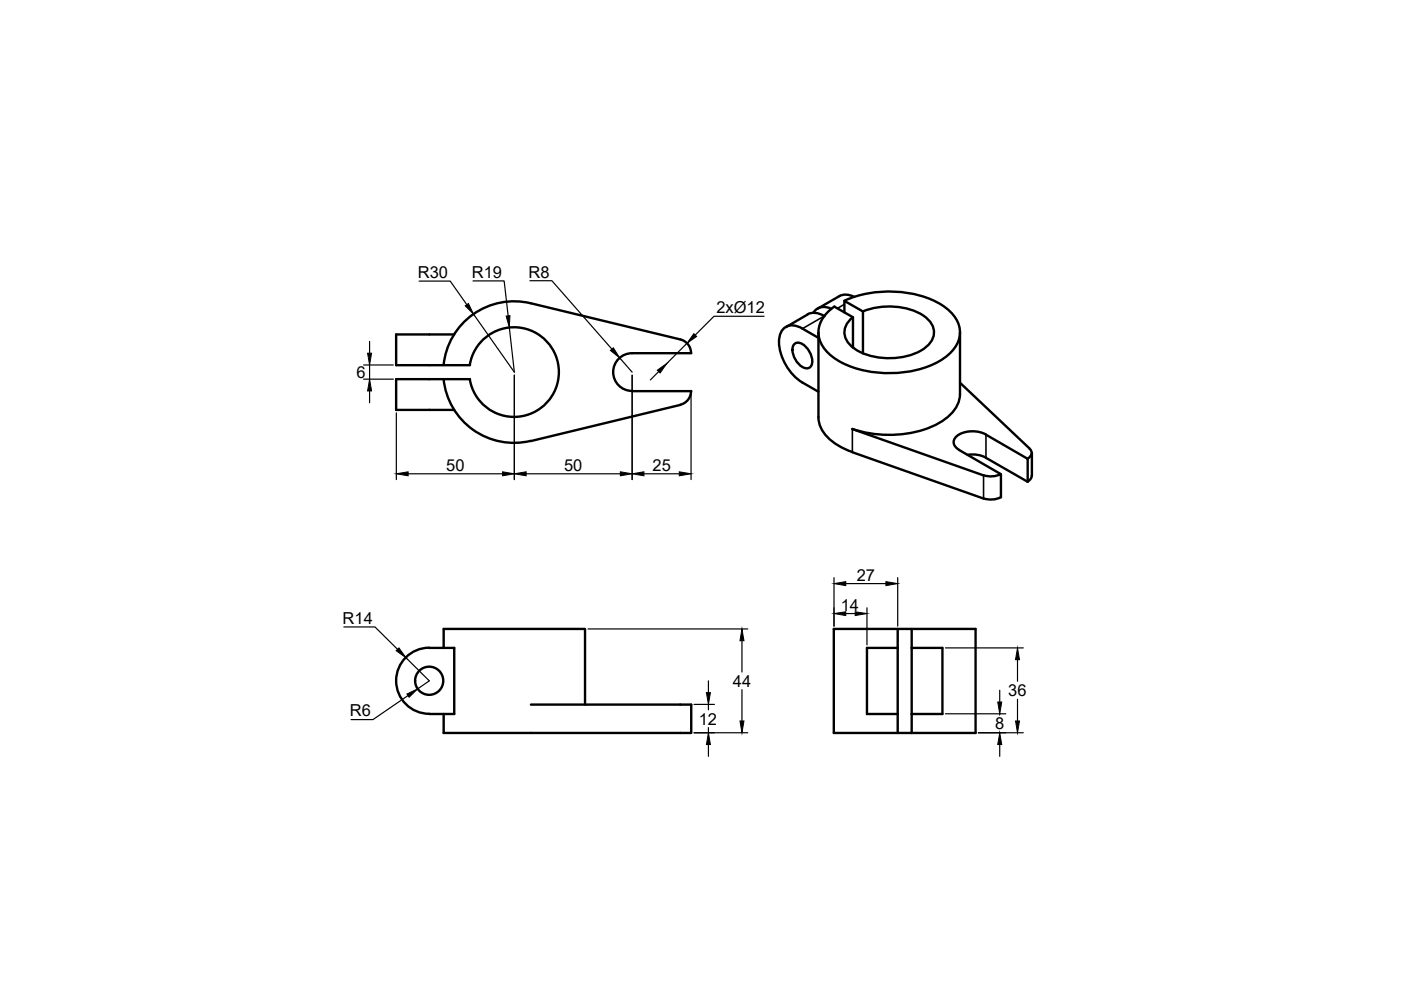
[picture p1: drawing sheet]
<svg xmlns="http://www.w3.org/2000/svg" width="297mm" height="210mm" viewBox="0 0 297 210" stroke-linecap="round" stroke-linejoin="round" font-family="sans-serif">
<!-- layer: MD_Visible -->
<g fill="none" stroke="#000" stroke-width=".51">
<path d="M96.3 70.9h-12.3v6.5h15.7M99.6 77.4a9.5 9.5 0 0 1 14.6-6.5 9.5 9.5 0 0 1 0 16 9.5 9.5 0 0 1-14.6-6.5M112.5 64.3a15 15 0 0 0-18.4 13.1M112.6 64.3l31.6 7.7a2.98 2.98 0 0 1 2.3 2.9M134 74.9a4 4 0 0 0-4 4 4 4 0 0 0 4 4M134 74.9h12.6M168.3 73.1a1.46 1.46 0 0 1 2.3 .2 3.9 3.9 0 0 1 1.3 4.4 1.46 1.46 0 0 1-2.3-.2 3.9 3.9 0 0 1-1.3-4.4zM170.1 69.7a2.96 2.96 0 0 0-4.6 1 9.3 9.3 0 0 0 2.3 8.4l1.5 1.5 .8 .5M170.1 69.7l3.4 1.9M171.2 66.6a3.5 3.5 0 0 1 3.5 .4M171.2 66.7l-4.5 2.6M173.5 70.5v18a7.3 7.3 0 0 0 4 5.8l3.2 1.5"/>
<path d="M174.8 67v.1M176.3 65.5a2.84 2.84 0 0 0-3.9 .8M176.9 65l3.9 2.3v6.4M178 62.8a3.3 3.3 0 0 1 3.1 .2M178 62.8l-4.6 2.6M179 66.3v-2.5l4 2.2v8.9M179 63.8a23.5 23.5 0 0 1 20.7 .9 7 7 0 0 1 3.8 6.5 7.9 7.9 0 0 1-4.4 5.4 23.2 23.2 0 0 1-21.9-.5 6.8 6.8 0 0 1-3.6-6.5 7.2 7.2 0 0 1 3.3-4.6M183 66a14.8 14.8 0 0 1 12.8 .9 3.8 3.8 0 0 1 1 6.2 13.2 13.2 0 0 1-11.3 2.6 7.9 7.9 0 0 1-6.3-4.2 3.8 3.8 0 0 1 1.6-4.3M203.5 70.5v13.1M94.1 80.4a15 15 0 0 0 18.4 13.1M99.7 80.4h-15.7v6.5h12.3M134 82.9h12.6"/>
<path d="M144.2 85.9l-31.6 7.6M146.5 82.9a2.98 2.98 0 0 1-2.3 2.9M170.1 81.1l3.4 2M180.7 95.9l27.8 9.8a4.8 4.8 0 0 0 3.7-.3M180.7 91l27.8 9.8M203.4 95.4l8.8 5.1v5M203.5 81.2l14.8 13.9M203.5 83.5a7.4 7.4 0 0 1-4.2 6.1 23.7 23.7 0 0 1-18.6 1.3M205.1 96.4h1.8l1.1 .2 1 .4M209 92.1a6 6 0 0 0-6.2 .4 1.66 1.66 0 0 0 .6 2.9M209 92.2l8.9 5.1v4.9l-8.9-5.1M218.3 95.1a1.23 1.23 0 0 1-.4 2.1"/>
<path d="M218.8 96.1v4.8M212.2 100.5a4.8 4.8 0 0 1-3.7 .3M218.7 100.9a1.49 1.49 0 0 1-.8 1.2M91 137.3a7 7 0 0 0-7 7 7 7 0 0 0 7 7M91 137.4h5.3v14h-5.3M94.1 137.4v-4h29.9v16M176.8 133.4h30v22h-30zM190.3 137.4h-6.5v14h6.5M190.3 137.4v14M190.3 133.4v4M193.3 137.4h6.5v14h-6.5M193.3 137.4v14"/>
<path d="M193.3 133.4v4M112.6 149.4h34v6h-52.5v-4M190.3 151.4v4M193.3 151.4v4"/>
<circle cx="91" cy="144.3" r="2.98"/>
</g>
<!-- layer: MD_Visible Narrow -->
<path d="M174.8 67l-4.7 2.7M179 64.5l-1.4 .9M180.7 91v4.9M209 92.2v4.9M208.5 100.8v4.9" fill="none" stroke="#000" stroke-width=".34"/>
<!-- layer: Dim -->
<g fill="none" stroke="#000" stroke-width=".25">
<path d="M88.9 59.6h6.6l3.5 5M100.3 59.6h6.6l.8 7.4M112.4 59.5h4.6l12.8 14.5M77.1 77.4h6.3M78.4 72.4v2.5M78.4 77.4v3M100.4 66.6l8.7 12.3-1.1-9.4M109.1 79.5v22.2M131.4 75.9l2.6 3M134 79.5v22.2M139.7 78.8l-1.8 1.8M145.7 72.8l-4.3 4.2"/>
<path d="M162 67.1h-10.6l-4 3.9M77.1 80.4h6.3M78.4 82.9v2.5M84 87.5v14.2M146.5 83.5v18.2M86.5 100.5h20.1M111.5 100.5h20M136.5 100.5h7.5M72.9 132.9h6.6l4.8 4.8M86.1 139.4l4.9 5-2.4 1.7M124.7 133.4h33.8M157.3 135.8v6.7"/>
<path d="M176.8 122.5v10.3M179.3 130.1h2M179.3 123.7h8.5M183.8 128.9v7.8M190.3 122.5v10.3M200.4 137.4h16.6M215.7 139.9v4.5M86.5 147.5l-7.4 5.1h-4.7M147.2 155.4h11.3M147.2 149.4h4.3M150.2 144.4v2.5M150.2 149.4v1.1"/>
<path d="M150.2 154.3v1.1M150.2 157.9v2.5M157.3 146.2v6.7M200.4 151.3h12.8M207.4 155.4h9.6M212 146.3v2.5M212 151.3v.2M212 155.3v.1M212 157.9v2.5M215.7 148.3v4.6"/>
</g>
<g fill="#000" stroke="#000" stroke-width=".21">
<path d="M77.9 74.9h.9l-.4 2.5zM98.6 64.9l.7-.6 1.1 2.3zM107.3 67l.8-.1-.1 2.6zM129.4 74.3l.6-.6 1.4 2.2zM139.4 78.5l2-1.5-1.4 2.1zM147.1 70.7l.6 .6-2 1.5zM78.4 80.4l.4 2.5h-.9zM84 100.5l2.5-.5v.9zM106.6 100l2.5 .5-2.5 .4zM109.1 100.5l2.4-.5v.9zM131.5 100l2.5 .5-2.5 .4zM134 100.5l2.5-.5v.9z"/>
<path d="M144 100l2.5 .5-2.5 .4zM84 138l.6-.6 1.5 2zM157.3 133.4l.4 2.4h-.8zM176.8 130.1l2.5-.4v.8zM176.8 123.7l2.5-.4v.9zM181.3 129.7l2.5 .4-2.5 .4zM187.8 123.3l2.5 .4-2.5 .5zM215.7 137.4l.5 2.5h-.9zM86.3 147.2l2.3-1.1-1.9 1.7zM150.2 155.4l.4 2.5h-.8zM149.8 146.9h.8l-.4 2.5zM156.9 152.9h.8l-.4 2.5z"/>
<path d="M212 155.4l.4 2.5h-.9zM211.5 148.8h.9l-.4 2.5zM215.3 152.9h.9l-.5 2.5z"/>
</g>
<g font-size="3.5">
<text x="88.6" y="58.9">R30</text>
<text x="100" y="58.9">R19</text>
<text x="112.1" y="58.8">R8</text>
<text x="151.9" y="66.3">2xØ12</text>
<text x="75.6" y="80.1">6</text>
<text x="94.6" y="99.8">50</text>
<text x="119.6" y="99.8">50</text>
<text x="138.3" y="99.8">25</text>
<text x="181.7" y="123.1">27</text>
<text x="178.3" y="129.5">14</text>
<text x="72.6" y="132.3">R14</text>
<text x="155.4" y="145.6">44</text>
<text x="213.8" y="147.6">36</text>
<text x="74.2" y="151.9">R6</text>
<text x="148.2" y="153.6">12</text>
<text x="211" y="154.6">8</text>
</g>
</svg>
